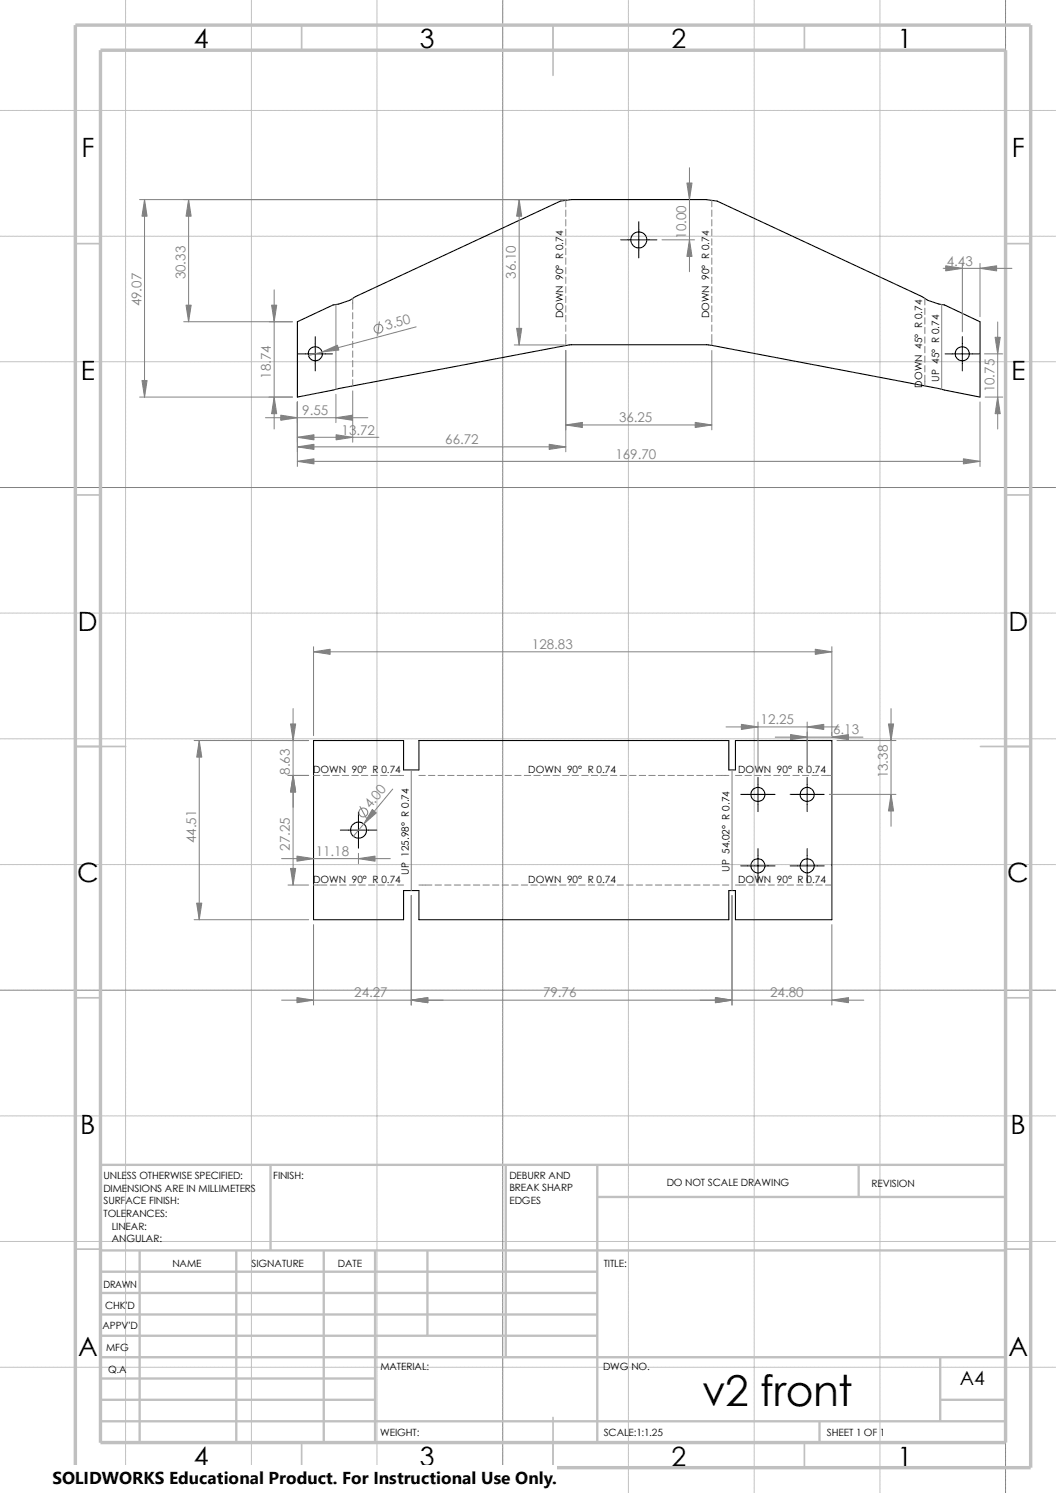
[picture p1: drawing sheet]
<svg xmlns="http://www.w3.org/2000/svg" width="210mm" height="297mm" viewBox="0 0 210 297" stroke-linecap="round" stroke-linejoin="round" font-family="sans-serif">
<g fill="none" stroke="#c0c0c0" stroke-width=".2">
<path d="M25 0v297M50 0v297M75 0v297M125 0v297M150 0v297M175 0v297M0 22h210M0 47h210M0 72h210M0 122h210M0 147h210M0 172h210"/>
<path d="M0 222h210M0 247h210M0 272h210"/>
</g>
<g fill="none" stroke="#808080" stroke-width=".2">
<path d="M100 0v297M200 0v297M27.8 39.7h84.8M28.7 39.7v39.3M37.5 39.7v24.3M103.3 39.7v28.9M112.5 39.9v1.2M137.1 33.4v20.7M141.6 39.9v1.2M54.5 57.7v27.6M70.1 59.4v2.2M112.5 41.8v1.3"/>
<path d="M112.5 43.7v1.3M112.5 45.6v1.3M112.5 47.5v1.3M112.5 49.4v1.3M112.5 51.3v1.3M112.5 53.2v1.3M112.5 55.1v1.3M112.5 57v1.3M112.5 58.9v1.3M131.7 47.7h6.4M141.6 41.8v1.3M141.6 43.7v1.3"/>
<path d="M141.6 45.6v1.3M141.6 47.5v1.3M141.6 49.4v1.3M141.6 51.3v1.3M141.6 53.2v1.3M141.6 55.1v1.3M141.6 57v1.3M141.6 58.9v1.3M183.9 59.4v1.3M187.6 53.4h13.7M191.4 52.4v13.6M194.9 52.4v10.6"/>
<path d="M27.8 79h30.4M36.5 64h21.7M59.1 80v12.8M66.8 60.6v16.9M66.8 78.4v5.7M70.1 62.2v1.3M70.1 64.1v1.3M70.1 66v1.3M70.1 67.9v1.3M70.1 69.8v1.3M70.1 71.7v1.3M70.1 73.6v1.3"/>
<path d="M70.1 75.5v1.3M70.1 77.8v10.2M75.4 64l-.3 2.7M82.8 65l-21.5 5.7M102.3 68.6h10M112.5 60.8v1.3M112.5 62.7v1.3M112.5 64.6v1.3M112.5 66.5v2.2M112.5 69.7v20.2M141.6 60.8v1.3M141.6 62.7v1.3"/>
<path d="M141.6 64.6v1.3M141.6 66.5v2.2M141.6 69.7v15.8M183.9 61.3v1.3M183.9 63.2v1.3M183.9 65.1v1.3M183.9 67v1.3M183.9 68.9v1.3M183.9 70.8v1.3M183.9 72.7v1.3M183.9 74.6v2.2M187.3 60.6v16.9"/>
<path d="M194.9 80v12.8M195.8 70.4h3.6M195.9 79h3.5M198.4 64.1v21.2M0 97h210M52.8 83.1h20.4M59.1 88.9h53.4M59.1 91.8h135.8M59.1 87h16.3M112.5 84.5h29.1M62.4 129.7h103M62.4 128.7v17.6"/>
<path d="M165.4 128.7v17.6M38.6 147.3h22.8M39.6 147.3v35.7M57.3 154.3h4.1M58.3 141v35.1M62.4 154.3h1.2M64.3 154.3h1.2M66.2 154.3h1.2M68.1 154.3h1.2M70 154.3h1.2M71.9 154.3h1.3M73.8 154.3h1.3"/>
<path d="M75.7 154.3h1.3M77.6 154.3h1.3M78.1 157l-7.8 9.4M79 154.3h1.3M81.8 153.2v24M83.3 154.3h1.3M85.2 154.3h1.3M87.1 154.3h1.3M89 154.3h1.3M90.9 154.3h1.3M92.8 154.3h1.3M94.7 154.3h1.3"/>
<path d="M96.6 154.3h1.3M98.6 154.3h1.2M100.5 154.3h1.2M102.4 154.3h1.2M104.3 154.3h1.2M106.2 154.3h1.2M108.1 154.3h1.2M110 154.3h1.3M111.9 154.3h1.3M113.8 154.3h1.3M115.7 154.3h1.3M117.6 154.3h1.3"/>
<path d="M119.5 154.3h1.3M121.4 154.3h1.3M123.3 154.3h1.3M125.2 154.3h1.3M127.1 154.3h1.3M129 154.3h1.3M130.9 154.3h1.3M132.8 154.3h1.3M134.7 154.3h1.3M136.7 154.3h1.2M138.6 154.3h1.2M140.5 154.3h1.2"/>
<path d="M142.4 154.3h2.5M144.4 144.6h22.5M145.6 153.2v24M146.3 154.3h1.2M148.2 154.3h1.2M150.1 154.3h1.2M150.7 143.6v10M152 154.3h1.2M153.9 154.3h1.3M154.2 146.6h17.4M155.8 154.3h1.3M157.7 154.3h1.3"/>
<path d="M159.6 154.3h1.3M160.5 143.6v10M161.5 154.3h1.3M163.4 154.3h2M164.9 158h13.3M166.5 147.3h11.7M177.2 141v23.4M56 170.8h21.6M57.3 176.1h4.1M62.4 176.1h1.2M63.8 176.1h1.2M65.7 176.1h1.2"/>
<path d="M67.6 176.1h1.2M69.5 176.1h1.2M71.3 169.8v2M71.4 176.1h1.2M71.6 160.4l1.3 2.4M73.3 176.1h1.2M75.2 176.1h1.3M77.1 176.1h1.3M79 176.1h1.3M81.8 178.1v21.8M83.3 176.1h2.6M86.5 176.1h1.3"/>
<path d="M88.4 176.1h1.3M90.3 176.1h1.3M92.2 176.1h1.3M94.1 176.1h1.3M96.1 176.1h1.2M98 176.1h1.2M99.9 176.1h1.2M101.8 176.1h1.2M103.7 176.1h1.2M105.6 176.1h1.2M107.5 176.1h1.3M109.4 176.1h1.3"/>
<path d="M111.3 176.1h1.3M113.2 176.1h1.3M115.1 176.1h1.3M117 176.1h1.3M118.9 176.1h1.3M120.8 176.1h1.3M122.7 176.1h1.3M124.6 176.1h1.3M126.5 176.1h1.3M128.4 176.1h1.3M130.3 176.1h1.3M132.2 176.1h1.3"/>
<path d="M134.2 176.1h1.2M136.1 176.1h1.2M138 176.1h1.2M139.9 176.1h1.2M141.8 176.1h1.2M143.7 176.1h1.2M145.6 178.1v21.8M146.3 176.1h2M148.9 176.1h1.3M150.8 176.1h1.3M152.7 176.1h1.3M154.6 176.1h1.3"/>
<path d="M156.5 176.1h1.3M158.5 176.1h1.2M160.4 176.1h1.2M162.3 176.1h1.2M164.2 176.1h1.2M0 197h210M38.6 183h22.8M56 199h115.8M62.4 183.9v16M165.4 183.9v16"/>
<circle cx="75.3" cy="65.4" r=".89"/>
<circle cx="72.3" cy="161.6" r=".88"/>
</g>
<g fill="none" stroke="#c0c0c0" stroke-width=".34">
<path d="M60 5v5M110 5v10M160 5v5M15 48.5h5M200 48.5h5M15 98.5h5M200 98.5h5M15 148.5h10M195 148.5h10M15 198.5h5M200 198.5h5M15 248.5h5"/>
<path d="M200 248.5h5M60 287v5M110 282v10M160 287v5"/>
</g>
<g fill="none" stroke="#c0c0c0" stroke-width=".47">
<path d="M53.8 231.7v17.1M100.6 231.7v38.3M118.8 231.7v55.3M118.8 238.1h81.2M170.8 231.7v6.4M200 231.7h-180v55.3M20 248.8h180M20 257.2h98.8M20 253h98.8M27.8 248.8v38.2M47 248.8v38.2M64.4 248.8v38.2"/>
<path d="M74.6 248.8v38.2M85 248.8v16.9M20 265.7h98.8M20 261.5h98.8M20 278.5h54.6M20 274.2h54.6M20 270h180M187 278.5h13M187 270v12.7M20 282.7h180M163 282.7v4.3"/>
</g>
<path d="M15 5h190v287h-190zM20 10h180v277h-180z" fill="none" stroke="#c0c0c0" stroke-width=".68" stroke-linecap="butt"/>
<g fill="none" stroke="#000" stroke-width=".21">
<path d="M59.1 64l7.2-3.3 1.1-.2 2.2-.8 1.1-.7 40.8-19 2.1-.3h26.9l2.1 .3 40.8 19 1.1 .7 2.2 .8 1.1 .2 7.1 3.3v15l-8.2-1.7-45.9-8.7h-27.6l-45.8 8.7-8.3 1.7zM62.4 147.3h17.9v5.9h3v-5.9h61.6v5.9h1.4v-5.9h19.1v35.7h-19.1v-5.8h-1.4v5.8h-61.6v-5.8h-3v5.8h-17.9z"/>
<circle cx="127" cy="47.7" r="1.58"/>
<circle cx="62.7" cy="70.4" r="1.41"/>
<circle cx="191.4" cy="70.4" r="1.42"/>
<circle cx="150.7" cy="158" r="1.4"/>
<circle cx="160.5" cy="158" r="1.41"/>
<circle cx="71.3" cy="165.1" r="1.61"/>
<circle cx="150.7" cy="172.2" r="1.39"/>
<circle cx="160.5" cy="172.3" r="1.4"/>
</g>
<g fill="none" stroke="#000" stroke-width=".2">
<path d="M123.4 47.7h7.2M127 44.1v7.2M59.3 70.4h6.8M62.7 67v6.8M188 70.4h6.8M191.4 67v6.8M147.3 158h6.8M150.7 154.6v6.9M157.1 158h6.8M160.5 154.6v6.9M67.7 165.1h7.2M71.3 161.5v7.2"/>
<path d="M147.3 172.3h6.8M150.7 168.8v6.8M157.1 172.3h6.8M160.5 168.8v6.8"/>
</g>
<g fill="#808080" stroke="#808080" stroke-width=".2">
<path d="M59.1 88.9l3.3-.5v1z"/>
<path d="M109.2 88.4l3.3 .5-3.3 .5z"/>
<path d="M188.1 52.9l3.3 .5-3.3 .5z"/>
<path d="M194.9 53.4l3.3-.5v1z"/>
<path d="M197.9 67.1h1l-.5 3.3z"/>
<path d="M198.4 79l.5 3.3h-1z"/>
<path d="M191.6 91.3l3.3 .5-3.3 .5z"/>
<path d="M59.1 91.8l3.3-.5v1z"/>
<path d="M66.8 83.1l3.3-.5v1z"/>
<path d="M55.8 82.6l3.3 .5-3.3 .5z"/>
<path d="M59.1 87l3.3-.5v1z"/>
<path d="M66.8 86.5l3.3 .5-3.3 .5z"/>
<path d="M28.2 75.7h1.1l-.6 3.3z"/>
<path d="M28.7 39.7l.6 3.3h-1.1z"/>
<path d="M138.3 84l3.3 .5-3.3 .5z"/>
<path d="M112.5 84.5l3.3-.5v1z"/>
<path d="M137.1 47.7l.5 3.3h-1z"/>
<path d="M54 60.7h1l-.5 3.3z"/>
<path d="M136.6 36.4h1l-.5 3.3z"/>
<path d="M54.5 79l.5 3.3h-1z"/>
<path d="M37.5 39.7l.5 3.3h-1z"/>
<path d="M64.1 70l3-1.3 .3 .9z"/>
<path d="M37 60.7h1l-.5 3.3z"/>
<path d="M102.7 65.3h1.1l-.5 3.3z"/>
<path d="M103.3 39.7l.5 3.3h-1.1z"/>
<path d="M165.4 146.6l3.3-.5v1.1z"/>
<path d="M157.2 146.1l3.3 .5-3.3 .6z"/>
<path d="M71.3 170.8l3.3-.5v1z"/>
<path d="M74 161l.8 .7-2.5 2.2z"/>
<path d="M160.5 144.6l3.3-.5v1z"/>
<path d="M147.4 144.1l3.3 .5-3.3 .5z"/>
<path d="M162.1 129.2l3.3 .5-3.3 .5z"/>
<path d="M62.4 129.7l3.3-.5v1z"/>
<path d="M39.1 179.7h1l-.5 3.3z"/>
<path d="M39.6 147.3l.5 3.3h-1z"/>
<path d="M81.8 199l3.3-.5v1z"/>
<path d="M59.1 198.5l3.3 .5-3.3 .5z"/>
<path d="M142.3 198.5l3.3 .5-3.3 .5z"/>
<path d="M165.4 199l3.3-.5v1z"/>
<path d="M57.8 172.8h1l-.5 3.3z"/>
<path d="M57.8 144h1l-.5 3.3z"/>
<path d="M58.3 154.3l.5 3.3h-1z"/>
<path d="M59.1 170.3l3.3 .5-3.3 .5z"/>
<path d="M177.2 158l.5 3.3h-1z"/>
<path d="M176.7 144h1l-.5 3.3z"/>
</g>
<path d="M10.4 291.5h100.4v5.5h-100.4z" fill="#fff"/>
<text font-size="8.5" x="139.6" y="279.7">v2 front</text>
<g font-size="5.3">
<text x="38.5" y="9.6">4</text>
<text x="83.5" y="9.6">3</text>
<text x="133.5" y="9.6">2</text>
<text x="178.5" y="9.6">1</text>
<text x="16.2" y="31.3">F</text>
<text x="201.2" y="31.3">F</text>
<text x="16" y="75.6">E</text>
<text x="201.1" y="75.6">E</text>
<text x="15.5" y="125.6">D</text>
<text x="200.6" y="125.6">D</text>
<text x="15.3" y="175.6">C</text>
<text x="200.3" y="175.6">C</text>
<text x="16" y="225.6">B</text>
<text x="201" y="225.6">B</text>
<text x="15.5" y="269.8">A</text>
<text x="200.5" y="269.8">A</text>
<text x="38.5" y="291.6">4</text>
<text x="83.5" y="291.6">3</text>
<text x="133.5" y="291.6">2</text>
<text x="178.5" y="291.6">1</text>
</g>
<text font-size="3.9" x="190.9" y="275.5">A4</text>
<text font-size="3.4" x="10.4" y="295.2">SOLIDWORKS Educational Product. For Instructional Use Only.</text>
<g font-size="2.7" fill="#808080">
<text x="136.5" y="47.5" transform="rotate(-90 136.5 47.5)">10.00</text>
<text x="188.3" y="52.8">4.43</text>
<text x="36.9" y="55.6" transform="rotate(-90 36.9 55.6)">30.33</text>
<text x="102.6" y="55.5" transform="rotate(-90 102.6 55.5)">36.10</text>
<text x="28.1" y="61" transform="rotate(-90 28.1 61)">49.07</text>
<text x="76.8" y="65.7" transform="rotate(-15 76.8 65.7)">3.50</text>
<text x="53.9" y="75.4" transform="rotate(-90 53.9 75.4)">18.74</text>
<text x="60.1" y="82.6">9.55</text>
<text x="123.1" y="84">36.25</text>
<text x="197.8" y="78.1" transform="rotate(-90 197.8 78.1)">10.75</text>
<text x="67.9" y="86.4">13.72</text>
<text x="88.6" y="88.3">66.72</text>
<text x="122.4" y="91.2">169.70</text>
<text x="105.8" y="129.1">128.83</text>
<text x="151.3" y="144.1">12.25</text>
<text x="165.7" y="146.1">6.13</text>
<text x="57.7" y="154.1" transform="rotate(-90 57.7 154.1)">8.63</text>
<text x="176.6" y="154.9" transform="rotate(-90 176.6 154.9)">13.38</text>
<text x="73.7" y="161" transform="rotate(-50 73.7 161)">4.0</text>
<text x="39" y="167.7" transform="rotate(-90 39 167.7)">44.51</text>
<text x="57.7" y="169.3" transform="rotate(-90 57.7 169.3)">27.25</text>
<text x="62.8" y="170.3">11.18</text>
<text x="70.4" y="198.4">24.27</text>
<text x="108" y="198.4">79.76</text>
<text x="153.2" y="198.4">24.80</text>
</g>
<g font-size="2">
<text x="112" y="63.3" transform="rotate(-90 112 63.3)">DOWN 90° R 0.74</text>
<text x="141.1" y="63.3" transform="rotate(-90 141.1 63.3)">DOWN 90° R 0.74</text>
<text x="183.4" y="77.1" transform="rotate(-90 183.4 77.1)">DOWN 45° R 0.74</text>
<text x="186.8" y="76" transform="rotate(-90 186.8 76)">UP 45° R 0.74</text>
<text x="62.3" y="153.8">DOWN 90° R 0.74</text>
<text x="105.1" y="153.8">DOWN 90° R 0.74</text>
<text x="146.8" y="153.8">DOWN 90° R 0.74</text>
<text x="145.1" y="173.5" transform="rotate(-90 145.1 173.5)">UP 54.02° R 0.74</text>
<text x="62.3" y="175.7">DOWN 90° R 0.74</text>
<text x="81.3" y="174" transform="rotate(-90 81.3 174)">UP 125.98° R 0.74</text>
<text x="105.1" y="175.7">DOWN 90° R 0.74</text>
<text x="146.8" y="175.7">DOWN 90° R 0.74</text>
<text x="20.6" y="234.6">UNLESS OTHERWISE SPECIFIED:</text>
<text x="20.6" y="237.1">DIMENSIONS ARE IN MILLIMETERS</text>
<text x="20.6" y="239.6">SURFACE FINISH:</text>
<text x="54.4" y="234.6">FINISH:</text>
<text x="101.3" y="239.5">EDGES</text>
<text x="101.3" y="234.5">DEBURR AND</text>
<text x="101.3" y="237">BREAK SHARP</text>
<text x="132.6" y="236">DO NOT SCALE DRAWING</text>
<text x="173.3" y="236.2">REVISION</text>
<text x="20.6" y="242.1">TOLERANCES:</text>
<text x="22.2" y="244.6">LINEAR:</text>
<text x="22.2" y="247.1">ANGULAR:</text>
<text x="50" y="252">SIGNATURE</text>
<text x="67.2" y="252">DATE</text>
<text x="120.1" y="252">TITLE:</text>
<text x="20.6" y="256.2">DRAWN</text>
<text x="34.3" y="252.1">NAME</text>
<text x="20.9" y="260.4">CHK'D</text>
<text x="20.4" y="264.5">APPV'D</text>
<text x="21.1" y="268.8">MFG</text>
<text x="21.5" y="273.1">Q.A</text>
<text x="75.6" y="272.5">MATERIAL:</text>
<text x="119.9" y="272.5">DWG NO.</text>
<text x="75.6" y="285.6">WEIGHT:</text>
<text x="120.1" y="285.6">SCALE:1:1.25</text>
<text x="164.5" y="285.6">SHEET 1 OF 1</text>
</g>
</svg>
